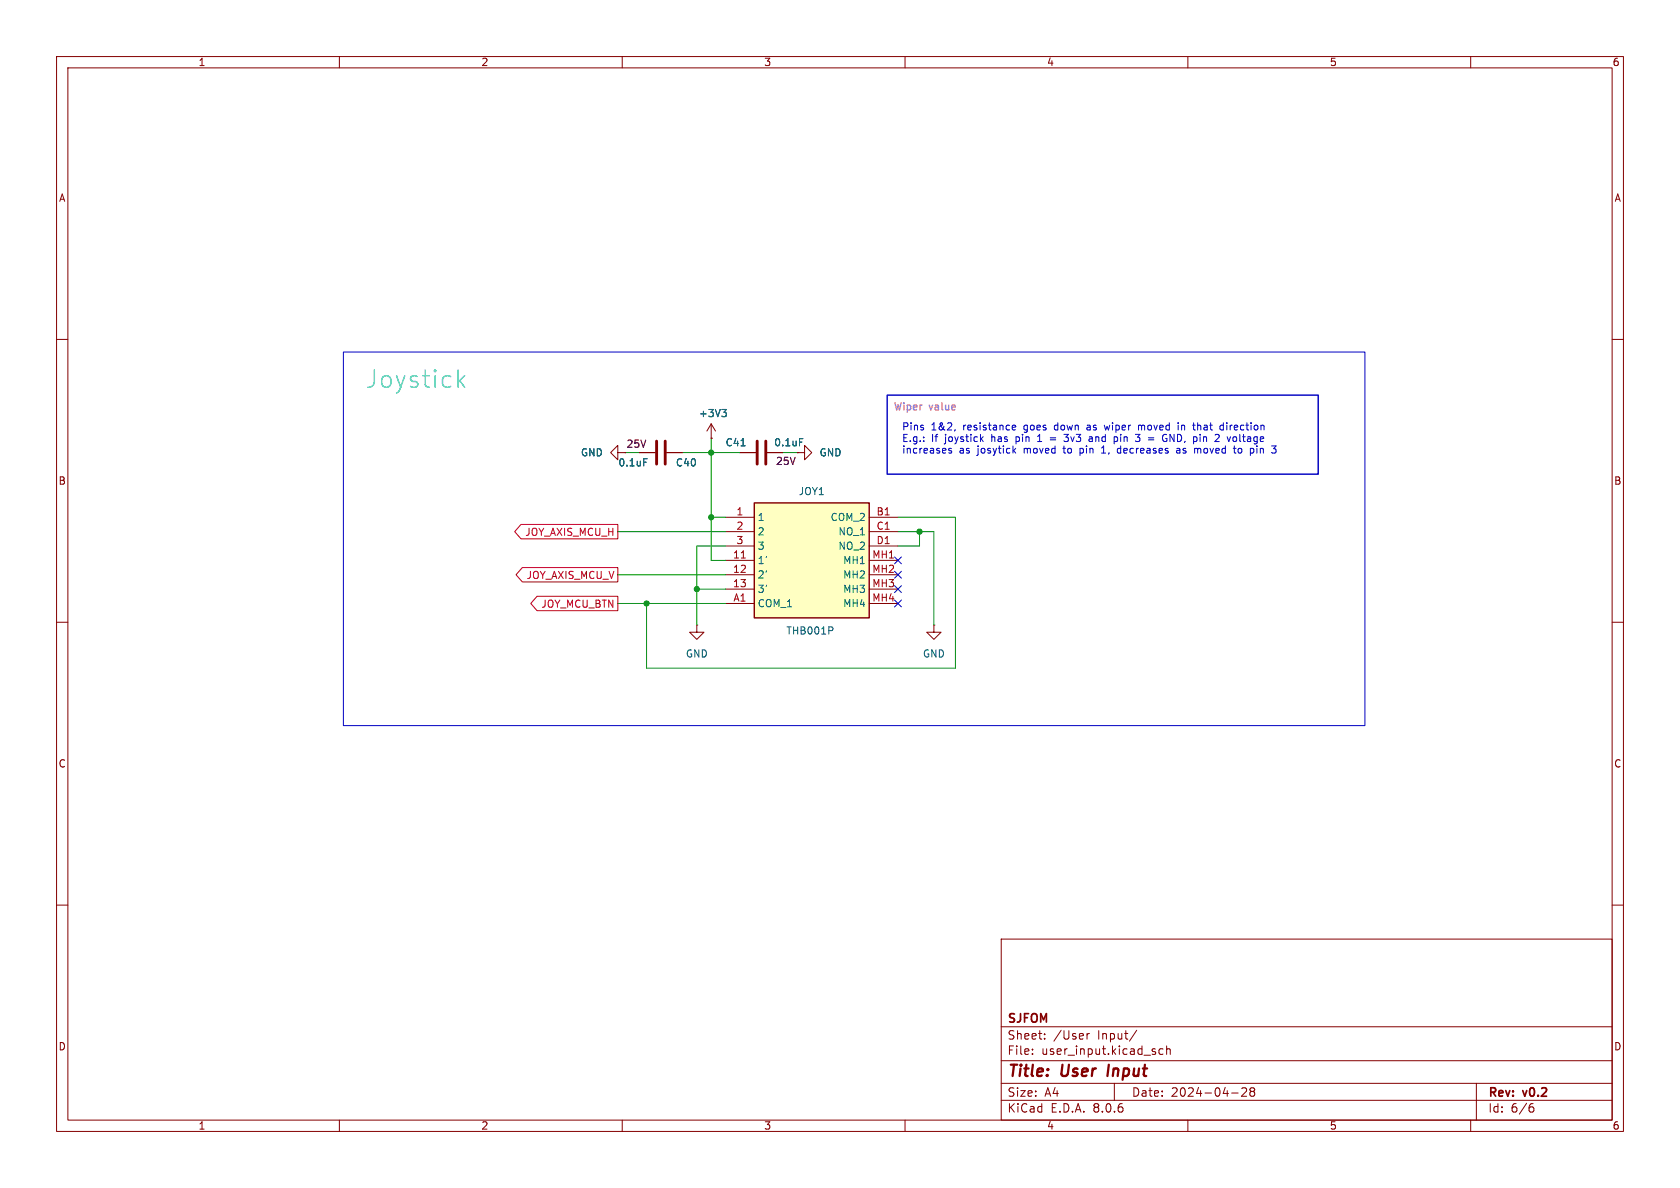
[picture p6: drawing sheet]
<svg xmlns="http://www.w3.org/2000/svg" width="297mm" height="210mm" viewBox="0 0 297 210" stroke-linecap="round" stroke-linejoin="round" font-family="sans-serif">
<g fill="none" stroke="#840000" stroke-width=".18">
<path d="M10 10h277v190h-277zM12 12h273v186h-273zM60 10v2M110 10v2M160 10v2M210 10v2M260 10v2M10 60h2M285 60h2M125.7 77.5h.1M125.7 74.9l-.7 1.3M125.7 74.9v2.6"/>
<path d="M125.7 74.9l.8 1.3M109.2 80v-1.3l-1.3 1.3 1.3 1.3v-1.3h1.3M110.5 80h.1M130.8 80h2.8M135.6 80h2.8M141 80h1.2v-1.3l1.3 1.3-1.3 1.3v-1.3M141 80h.1M10 110h2M165.1 110.5v1.3h1.3l-1.3 1.2-1.3-1.2h1.3M165.1 110.5h.1M285 110h2M10 160h2"/>
<path d="M285 160h2M177 166h108v32h-108zM60 198v2M110 198v2M160 198v2M177 194.5h108M177 191.5h108M177 187.5h108M177 181.5h108M182.5 186.3v.1M182.5 185.5v.1M184.7 183.6v.1"/>
<path d="M184.7 182.8v.1M192.2 182.7v1M192.6 182.7l-.3 .1-.1 .2M197 191.5v3M201 182.1l-1.3 2M204.2 186v.3M205.6 185.5l-.4-.1-.3 .3v.4l.1 .2h.6M206.2 185.5l.3-.1 .3 .1 .1 .9M206.2 184.9v1.5M210 198v2M217.7 193.2h1.2M219.5 192.4l.6-.1 .2 .1 .1 .3-.9 1.1h.9"/>
<path d="M221.2 192.9l-.2-.2 .2-.4 .5 .1 .1 .2-.3 .3M221.2 192.9l-.2 .3v.3l.2 .3 .5-.1 .1-.2-.1-.4-.2-.2M221.2 192.9h.3M260 198v2M261 191.5v6.5M270.6 195.7h.3l.3 .3-.1 .5-.5 .1M271 195.1l-.4 .1"/>
</g>
<path d="M196 188.2l-.2 2" fill="none" stroke="#840000" stroke-width=".4"/>
<path d="M127.6 72.4h.8l-.4 .5M128.2 72.9l.2 .2v.3l-.2 .3M131 78.8h.7M141.3 77.5h.6" fill="none" stroke="#006464" stroke-width=".18"/>
<path d="M133.9 78v4M135.4 78v4" fill="none" stroke="#840000" stroke-width=".51"/>
<path d="M133.3 88.9h20.4v20.3h-20.4z" fill="#ffffc2"/>
<path d="M133.3 88.9h20.4v20.3h-20.4z" fill="none" stroke="#840000" stroke-width=".25"/>
<g fill="none" stroke="#840000" stroke-width=".18">
<path d="M125.7 77.5h.1M110.5 80h.1M113 80h2.8M117.9 80h2.7M128.3 91.4h5M128.3 99.1h5M128.3 94h5M128.3 96.5h5M130.8 80h2.8M135.6 80h2.8M141 80h.1M153.7 91.4h5"/>
<path d="M153.7 99.1h5M153.7 94h5M153.7 96.5h5M123.2 110.5v1.3h1.3l-1.3 1.2-1.3-1.2h1.3M123.2 110.5h.1M128.3 101.6h5M128.3 104.1h5M128.3 106.7h5M153.7 101.6h5M153.7 104.1h5M153.7 106.7h5"/>
</g>
<path d="M131.1 98.6h.7" fill="none" stroke="#a90000" stroke-width=".18"/>
<path d="M127.6 72.4h.8l-.4 .5M128.2 72.9l.2 .2v.3l-.2 .3M131 78.8h.7M141.3 77.5h.6M113.8 81.1h.6M147.1 110.9l.1 .2-.1 .3" fill="none" stroke="#006464" stroke-width=".18"/>
<path d="M116.1 78v4M117.6 78v4" fill="none" stroke="#840000" stroke-width=".51"/>
<path d="M92.1 92.7h17.1v2.6h-17.1l-1.1-1.3zM92.3 100.3h16.9v2.6h-16.9l-1.1-1.3zM94.9 105.4h14.3v2.6h-14.3l-1.1-1.3z" fill="none" stroke="#c20000" stroke-width=".18"/>
<g fill="none" stroke="#0000c2" stroke-width=".18">
<path d="M60.7 62.2h180.6v66.1h-180.6zM167.8 79.3v.3l.4 .1 .1 .2-.2 .2-.4-.1M168.9 75.9l-.2 .3M173.5 77.6l.3 .5M173.8 77.2l-.5 .5M179 75.8l.1 .2 .4-.1M179 75.3l.1-.1h.3l.2 .1v.2l-.6 .1M179.2 79.6l.4 .5M179.6 79.3l-.5 .4M183.4 78.1h.8M185.7 77.4h.9M185.7 77.8h.9"/>
<path d="M188.1 77.9l.2 .2 .5-.1M188.9 76.8l-.4 .5h.3M190.9 79.3v1.2M191.1 79.3h-.2M192.3 75.2h-.1M192.3 75.5l-.2 .2 .2 .3M192.6 78h.5M192.6 77.3h.4l.1 .8M193.1 77.5l-.5 .1M194.7 79.2l.4-.4v1.3M195.2 75.2l.3 .8 .2-.6M197.5 77.3l.1 .5-.3 .3h-.2"/>
<path d="M197.5 79.9l.3 .2 .3-.1M198 79.3h-.2l-.3 .2M200.7 76.8h.8l-.4 .5 .4 .1v.4l-.2 .3h-.4M201.3 75.3l.3-.1 .2 .1M201.3 75.2v.8M205.7 76.8l-.1 .3M206.8 78.1v-1.3l.8 1.3M208.3 74.7v.2M208.3 75.2v.8M208.5 79.3l.1 .8M208.6 79.6h-.4l-.2 .2 .2 .3 .4-.1M208.9 75.2v.8"/>
<path d="M209.1 75.2l-.2 .1M211.7 79.3v.1M211.7 74.7v1.3M211.7 79.4v.7M211.8 79.3l-.1 .1M211.9 75.2l-.2 .1M215.9 75.2h.4M216.3 75.9l-.4 .1M216.3 74.7v1.3M218 79.3h.5M219.1 79.3l-.2 .2v.4l.1 .1 .3 .1M222.2 79.3v.8"/>
<path d="M190.9 80l.2 .1M194.7 80.1h.8M218.4 80.1h.1"/>
</g>
<path d="M156.8 69.9h76.2v13.9h-76.2z" fill="none" stroke="#0000c2" stroke-width=".25"/>
<g fill="none" stroke="#009600" stroke-width=".18">
<path d="M125.7 77.5v21.6h2.6M109.2 94h19.1M110.5 80h2.5M120.6 80h10.2M125.7 91.4h2.6M128.3 96.5h-5.1v14M138.4 80h2.6M158.7 94h6.4v16.5M158.7 91.4h10.2v26.7h-54.6v-11.4M162.6 94v2.5h-3.9M109.2 101.6h19.1M109.2 106.7h19.1"/>
<path d="M123.2 104.1h5.1"/>
</g>
<path d="M158.1 98.5l1.3 1.2M159.4 98.5l-1.3 1.2M158.1 106.1l1.3 1.2M158.1 103.5l1.3 1.2M158.1 101l1.3 1.2M159.4 106.1l-1.3 1.2M159.4 103.5l-1.3 1.2M159.4 101l-1.3 1.2" fill="none" stroke="#000084" stroke-width=".18"/>
<g fill="#009600" stroke="#009600" stroke-width=".18">
<circle cx="125.7" cy="91.4" r=".46"/>
<circle cx="162.6" cy="94" r=".46"/>
<circle cx="123.2" cy="104.1" r=".46"/>
<circle cx="114.3" cy="106.7" r=".46"/>
<circle cx="125.7" cy="80" r=".46"/>
</g>
<text font-size="4.2" fill="#1de8ff" x="64.5" y="69">Joystick</text>
<g font-size="2.8" fill="#840000">
<text x="178" y="190.9">Title:</text>
<text x="187.7" y="190.9">User</text>
<text x="196.6" y="190.9">Input</text>
</g>
<g font-size="2.1" fill="#840000">
<text x="178" y="184">Sheet:</text>
<text x="178" y="181.2">SJFOM</text>
<text x="186.2" y="184">/User</text>
<text x="194.1" y="184">Input/</text>
<text x="178" y="186.7">File:</text>
<text x="184.1" y="186.7">user_input.kicad_sch</text>
<text x="178" y="196.9">KiCad</text>
<text x="178" y="194.1">Size:</text>
<text x="184.7" y="194.1">A4</text>
<text x="185.7" y="196.9">E.D.A.</text>
<text x="193.3" y="196.9">8.0.6</text>
<text x="200" y="194.1">Date:</text>
<text x="207" y="194.1">2024-04-28</text>
<text x="263" y="194.3">Rev:</text>
<text x="263" y="196.9">Id:</text>
<text x="267.1" y="196.9">6/6</text>
<text x="269.4" y="194.3">v0.2</text>
</g>
<g font-size="1.8" fill="#840000">
<text x="35" y="11.9">1</text>
<text x="85" y="11.9">2</text>
<text x="135" y="11.9">3</text>
<text x="185" y="11.9">4</text>
<text x="235" y="11.9">5</text>
<text x="285" y="11.9">6</text>
<text x="10.3" y="35.9">A</text>
<text x="285.3" y="35.9">A</text>
<text x="10.3" y="85.9">B</text>
<text x="285.3" y="85.9">B</text>
<text x="10.3" y="135.9">C</text>
<text x="285.3" y="135.9">C</text>
<text x="10.3" y="185.9">D</text>
<text x="285.3" y="185.9">D</text>
<text x="35" y="199.9">1</text>
<text x="85" y="199.9">2</text>
<text x="135" y="199.9">3</text>
<text x="185" y="199.9">4</text>
<text x="235" y="199.9">5</text>
<text x="285" y="199.9">6</text>
</g>
<g font-size="1.8" fill="#006464">
<text x="123.5" y="73.9">+3V3</text>
<text x="102.6" y="80.9">GND</text>
<text x="109.2" y="82.7">0.1uF</text>
<text x="119.4" y="82.7">C40</text>
<text x="128.2" y="79.1">C41</text>
<text x="136.8" y="79.1">0.1uF</text>
<text x="144.8" y="80.9">GND</text>
<text x="141.1" y="87.7">JOY1</text>
<text x="133.9" y="92.3">1</text>
<text x="133.9" y="94.8">2</text>
<text x="146.7" y="92.3">COM_2</text>
<text x="148.1" y="94.8">NO_1</text>
<text x="133.9" y="99.9">1'</text>
<text x="133.9" y="97.4">3</text>
<text x="148.1" y="97.4">NO_2</text>
<text x="149" y="99.9">MH1</text>
<text x="133.9" y="102.5">2'</text>
<text x="133.9" y="105">3'</text>
<text x="133.9" y="107.5">COM_1</text>
<text x="149" y="102.5">MH2</text>
<text x="149" y="105">MH3</text>
<text x="149" y="107.5">MH4</text>
<text x="138.9" y="112.4">THB001P</text>
<text x="121.2" y="116.4">GND</text>
<text x="163.1" y="116.4">GND</text>
</g>
<g font-size="1.8" fill="#f0f">
<text x="157.8" y="72.9">Wiper</text>
<text x="164.3" y="72.9">value</text>
</g>
<g font-size="1.8" fill="#0000c2">
<text x="159.4" y="76.3">Pins</text>
<text x="164.6" y="76.3">1&amp;2,</text>
<text x="170.4" y="76.3">resistance</text>
<text x="181.3" y="76.3">goes</text>
<text x="186.9" y="76.3">down</text>
<text x="192.8" y="76.3">as</text>
<text x="196.2" y="76.3">wiper</text>
<text x="202.3" y="76.3">moved</text>
<text x="209.5" y="76.3">in</text>
<text x="212.4" y="76.3">that</text>
<text x="217.4" y="76.3">direction</text>
<text x="159.4" y="78.3">E.g.:</text>
<text x="159.4" y="80.4">increases</text>
<text x="164.7" y="78.3">If</text>
<text x="167.2" y="78.3">joystick</text>
<text x="169.6" y="80.4">as</text>
<text x="172.9" y="80.4">josytick</text>
<text x="175.5" y="78.3">has</text>
<text x="180" y="78.3">pin</text>
<text x="181.3" y="80.4">moved</text>
<text x="184.1" y="78.3">1</text>
<text x="188.5" y="80.4">to</text>
<text x="189.2" y="78.3">3v3</text>
<text x="191.5" y="80.4">pin</text>
<text x="193.8" y="78.3">and</text>
<text x="195.6" y="80.4">1,</text>
<text x="198.4" y="78.3">pin</text>
<text x="198.6" y="80.4">decreases</text>
<text x="202.5" y="78.3">3</text>
<text x="204.9" y="78.3">=</text>
<text x="207.6" y="78.3">GND, pin</text>
<text x="209.3" y="80.4">as</text>
<text x="212.6" y="80.4">moved</text>
<text x="217.3" y="78.3">2</text>
<text x="219.7" y="78.3">voltage</text>
<text x="219.8" y="80.4">to</text>
<text x="222.9" y="80.4">pin</text>
</g>
<g font-size="1.8" fill="#840084">
<text x="110.7" y="79.3">25V</text>
<text x="137.1" y="82.4">25V</text>
</g>
<g font-size="1.8" fill="#c20000">
<text x="92.8" y="94.9">JOY_AXIS_MCU_H</text>
<text x="93" y="102.6">JOY_AXIS_MCU_V</text>
<text x="95.6" y="107.6">JOY_MCU_BTN</text>
</g>
<g font-size="1.8" fill="#a90000">
<text x="130.1" y="91.2">1</text>
<text x="130.1" y="93.7">2</text>
<text x="154.9" y="91.2">B1</text>
<text x="154.9" y="93.7">C1</text>
<text x="129.5" y="98.8">11</text>
<text x="129.5" y="101.3">12</text>
<text x="130.1" y="96.3">3</text>
<text x="154.1" y="98.8">MH1</text>
<text x="154.1" y="101.3">MH2</text>
<text x="154.9" y="96.3">D1</text>
<text x="129.5" y="103.9">13</text>
<text x="129.6" y="106.4">A1</text>
<text x="154.1" y="103.9">MH3</text>
<text x="154.1" y="106.4">MH4</text>
</g>
</svg>
